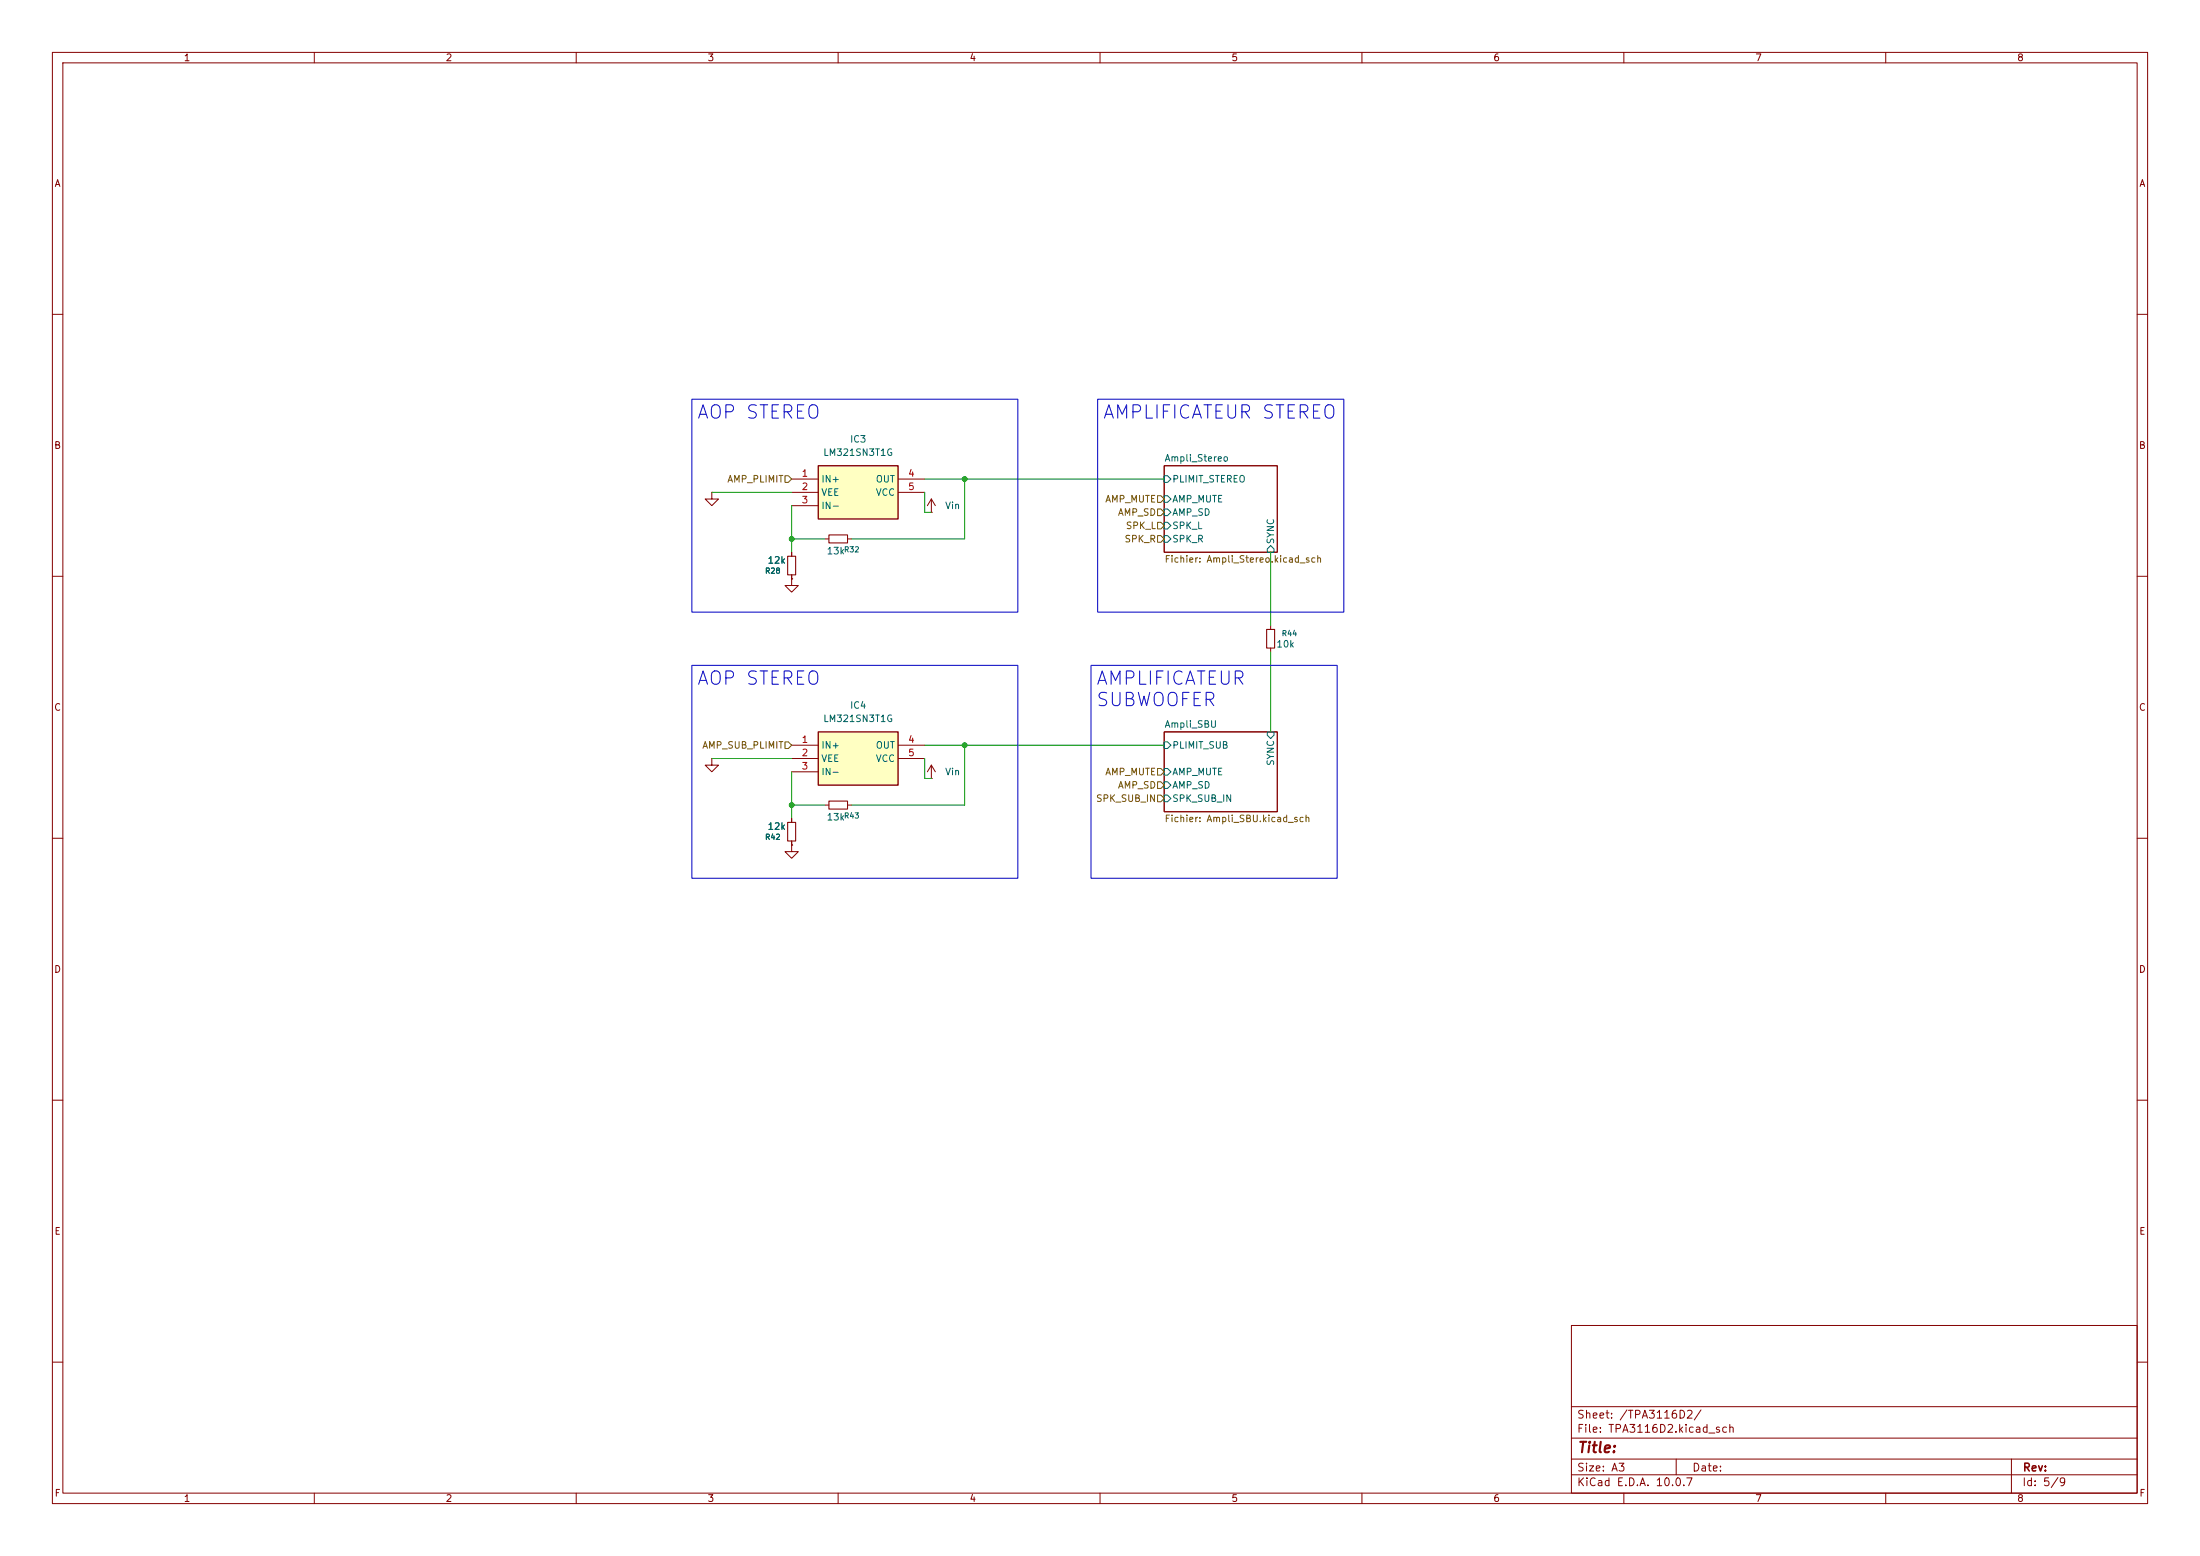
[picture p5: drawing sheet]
<svg xmlns="http://www.w3.org/2000/svg" width="420mm" height="297mm" viewBox="0 0 420 297" stroke-linecap="round" stroke-linejoin="round" font-family="sans-serif">
<g fill="none" stroke="#840000" stroke-width=".19">
<path d="M10 10h400v277h-400zM12 12h396v273h-396zM60 10v2M110 10v2M160 10v2M210 10v2M260 10v2M310 10v2M360 10v2M10 60h2M408 60h2M177.8 97.8h.1"/>
<path d="M177.8 95.3l-.8 1.2M177.8 95.3l.8 1.2M177.8 95.3v2.5M222.2 88.9h21.6v16.5h-21.6zM10 110h2M151.1 105.4v.8M151.1 109.7v.8M157.5 102.9h.7M161.8 102.9h.8M242.6 119.4v.7M408 110h2M222.2 139.7h21.6v15.2h-21.6z"/>
<path d="M242.6 123.7v.8M10 160h2M408 160h2M10 210h2M408 210h2M300 253h108v32h-108zM10 260h2M300 278.5h108M300 274.5h108M300 268.5h108M320 278.5v3M384 278.5v6.5"/>
<path d="M408 260h2M60 285v2M110 285v2M160 285v2M210 285v2M260 285v2M300 281.5h108M310 285v2M360 285v2"/>
</g>
<path d="M222.2 94.6h.7l.6 .7-.6 .6h-.7zM222.2 97.2h.7l.6 .6-.6 .6h-.7zM222.2 99.7h.7l.6 .6-.6 .7h-.7zM222.2 90.8h.7l.6 .6-.6 .7h-.7zM222.2 102.2h.7l.6 .7-.6 .6h-.7zM241.9 104.8l.7-.7 .6 .7v.6h-1.3zM241.9 139.7h1.3v.6l-.6 .7-.7-.7zM222.2 146.7h.7l.6 .6-.6 .7h-.7zM222.2 149.2h.7l.6 .7-.6 .6h-.7zM222.2 151.8h.7l.6 .6-.6 .6h-.7zM222.2 141.6h.7l.6 .6-.6 .7h-.7z" fill="none" stroke="#006464" stroke-width=".19"/>
<path d="M150.4 106.2h1.5v3.5h-1.5zM158.2 102.1h3.6v1.5h-3.6zM241.8 120.1h1.5v3.6h-1.5z" fill="none" stroke="#840000" stroke-width=".2"/>
<path d="M156.2 88.9h15.2v10.2h-15.2z" fill="#ffffc2"/>
<path d="M156.2 88.9h15.2v10.2h-15.2z" fill="none" stroke="#840000" stroke-width=".25"/>
<path d="M135.9 94v1.3h1.3l-1.3 1.2-1.3-1.2h1.3M135.9 94h.1M151.1 91.4h5.1M151.1 94h5.1M151.1 96.5h5.1M171.4 91.4h5.1M171.4 94h5.1M151.1 110.5v1.3h1.3l-1.3 1.2-1.2-1.2h1.2M151.1 110.5h.1" fill="none" stroke="#840000" stroke-width=".19"/>
<path d="M156.2 139.7h15.2v10.2h-15.2z" fill="#ffffc2"/>
<path d="M156.2 139.7h15.2v10.2h-15.2z" fill="none" stroke="#840000" stroke-width=".25"/>
<g fill="none" stroke="#840000" stroke-width=".19">
<path d="M151.1 110.5h.1M151.1 105.4v.8M151.1 109.7v.8M135.9 144.8v1.3h1.3l-1.3 1.2-1.3-1.2h1.3M135.9 144.8h.1M151.1 142.2h5.1M151.1 144.8h5.1M151.1 147.3h5.1M151.1 156.2v.8M157.5 153.7h.7M161.8 153.7h.8M171.4 142.2h5.1"/>
<path d="M171.4 144.8h5.1M177.8 148.6h.1M177.8 146.1l-.8 1.2M177.8 146.1l.8 1.2M177.8 146.1v2.5M151.1 161.3v1.3h1.3l-1.3 1.2-1.2-1.2h1.2M151.1 161.3h.1M151.1 160.5v.8"/>
</g>
<path d="M150.4 157h1.5v3.5h-1.5zM158.2 152.9h3.6v1.5h-3.6z" fill="none" stroke="#840000" stroke-width=".2"/>
<path d="M149.9 90.8h.6l.6 .6-.6 .7h-.6zM221 94.6h.6l.6 .7-.6 .6h-.6zM221 97.2h.6l.6 .6-.6 .6h-.6zM221 99.7h.6l.6 .6-.6 .7h-.6zM221 102.2h.6l.6 .7-.6 .6h-.6zM149.9 141.6h.6l.6 .6-.6 .7h-.6zM221 149.2h.6l.6 .7-.6 .6h-.6zM221 146.7h.6l.6 .6-.6 .7h-.6zM221 151.8h.6l.6 .6-.6 .6h-.6z" fill="none" stroke="#725600" stroke-width=".19"/>
<g fill="none" stroke="#009600" stroke-width=".19">
<path d="M135.9 94h15.2M151.1 96.5v8.9M176.5 94v3.8h1.3M176.5 91.4h45.7M184.1 91.4v11.5h-21.5M151.1 102.9h6.4M242.6 105.4v14M242.6 124.5v15.2M135.9 144.8h15.2M151.1 153.7h6.4M151.1 147.3v8.9M176.5 142.2h45.7"/>
<path d="M176.5 144.8v3.8h1.3M184.1 142.2v11.5h-21.5"/>
</g>
<path d="M132.1 76.2h62.2v40.6h-62.2zM209.5 76.2h47v40.6h-47zM132.1 127h62.2v40.6h-62.2zM208.3 127h47v40.6h-47z" fill="none" stroke="#0000c2" stroke-width=".19"/>
<g fill="#009600" stroke="#009600" stroke-width=".19">
<circle cx="184.1" cy="142.2" r=".46"/>
<circle cx="184.1" cy="91.4" r=".46"/>
<circle cx="151.1" cy="153.7" r=".46"/>
<circle cx="151.1" cy="102.9" r=".46"/>
</g>
<g font-size="2.5" fill="#0000c2">
<text x="132.9" y="80.6">AOP STEREO</text>
<text x="210.3" y="80.6">AMPLIFICATEUR STEREO</text>
<text x="132.9" y="131.4">AOP STEREO</text>
<text x="209.1" y="131.4">AMPLIFICATEUR</text>
<text x="209.1" y="135.5">SUBWOOFER</text>
</g>
<text font-size="2" fill="#840000" x="301" y="277.8">Title:</text>
<g font-size="1.5" fill="#840000">
<text x="300.9" y="273.8">File: TPA3116D2.kicad_sch</text>
<text x="300.9" y="271.1">Sheet: /TPA3116D2/</text>
<text x="300.9" y="281.2">Size: A3</text>
<text x="322.9" y="281.2">Date:</text>
<text x="386" y="281.2">Rev:</text>
<text x="300.9" y="284">KiCad E.D.A. 10.0.7</text>
<text x="385.9" y="284">Id: 5/9</text>
</g>
<g font-size="1.3" fill="#840000">
<text x="35" y="12">1</text>
<text x="85" y="12">2</text>
<text x="135" y="12">3</text>
<text x="185" y="12">4</text>
<text x="235" y="12">5</text>
<text x="285" y="12">6</text>
<text x="335" y="12">7</text>
<text x="385" y="12">8</text>
<text x="10.3" y="36">A</text>
<text x="408.3" y="36">A</text>
<text x="10.2" y="86">B</text>
<text x="408.2" y="86">B</text>
<text x="10.2" y="136">C</text>
<text x="408.2" y="136">C</text>
<text x="10.2" y="186">D</text>
<text x="408.2" y="186">D</text>
<text x="10.3" y="236">E</text>
<text x="408.3" y="236">E</text>
<text x="10.3" y="286">F</text>
<text x="35" y="287">1</text>
<text x="85" y="287">2</text>
<text x="135" y="287">3</text>
<text x="185" y="287">4</text>
<text x="235" y="287">5</text>
<text x="285" y="287">6</text>
<text x="335" y="287">7</text>
<text x="385" y="287">8</text>
<text x="408.3" y="286">F</text>
</g>
<g font-size="1.3" fill="#006464">
<text x="157.1" y="87.3">LM321SN3T1G</text>
<text x="162.2" y="84.8">IC3</text>
<text x="222.2" y="88.4">Ampli_Stereo</text>
<text x="156.7" y="92.4">IN+</text>
<text x="156.7" y="94.9">VEE</text>
<text x="167.1" y="92.4">OUT</text>
<text x="167.1" y="94.9">VCC</text>
<text x="223.7" y="92.4">PLIMIT_STEREO</text>
<text x="156.7" y="97.5">IN-</text>
<text x="180.3" y="97.5">Vin</text>
<text x="223.7" y="96.2">AMP_MUTE</text>
<text x="223.7" y="98.8">AMP_SD</text>
<text x="223.7" y="101.3">SPK_L</text>
<text x="146.4" y="107.9">12k</text>
<text x="157.7" y="106.1">13k</text>
<text x="223.7" y="103.8">SPK_R</text>
<text x="243.5" y="104" transform="rotate(-90 243.5 104)">SYNC</text>
<text x="243.6" y="123.9">10k</text>
<text x="162.2" y="135.6">IC4</text>
<text x="156.7" y="143.2">IN+</text>
<text x="157.1" y="138.1">LM321SN3T1G</text>
<text x="167.1" y="143.2">OUT</text>
<text x="222.2" y="139.2">Ampli_SBU</text>
<text x="223.7" y="143.2">PLIMIT_SUB</text>
<text x="156.7" y="145.7">VEE</text>
<text x="156.7" y="148.3">IN-</text>
<text x="167.1" y="145.7">VCC</text>
<text x="180.3" y="148.3">Vin</text>
<text x="223.7" y="148.3">AMP_MUTE</text>
<text x="243.5" y="146.3" transform="rotate(-90 243.5 146.3)">SYNC</text>
<text x="223.7" y="150.8">AMP_SD</text>
<text x="223.7" y="153.4">SPK_SUB_IN</text>
<text x="146.4" y="158.7">12k</text>
<text x="157.7" y="156.9">13k</text>
</g>
<g font-size="1.3" fill="#725600">
<text x="138.7" y="92.4">AMP_PLIMIT</text>
<text x="210.9" y="96.2">AMP_MUTE</text>
<text x="213.3" y="98.8">AMP_SD</text>
<text x="214.8" y="101.3">SPK_L</text>
<text x="214.6" y="103.8">SPK_R</text>
<text x="222.2" y="107.7">Fichier: Ampli_Stereo.kicad_sch</text>
<text x="134" y="143.2">AMP_SUB_PLIMIT</text>
<text x="210.9" y="148.3">AMP_MUTE</text>
<text x="209.1" y="153.4">SPK_SUB_IN</text>
<text x="213.3" y="150.8">AMP_SD</text>
<text x="222.2" y="157.2">Fichier: Ampli_SBU.kicad_sch</text>
</g>
<g font-size="1.3" fill="#a90000">
<text x="152.9" y="91.3">1</text>
<text x="152.9" y="93.8">2</text>
<text x="173.3" y="91.3">4</text>
<text x="173.3" y="93.8">5</text>
<text x="152.9" y="96.4">3</text>
<text x="152.9" y="142.1">1</text>
<text x="173.3" y="142.1">4</text>
<text x="152.9" y="144.6">2</text>
<text x="152.9" y="147.2">3</text>
<text x="173.3" y="144.6">5</text>
</g>
<g font-size="1" fill="#006464">
<text x="161" y="105.7">R32</text>
<text x="146" y="109.7">R28</text>
<text x="244.6" y="121.7">R44</text>
<text x="146" y="160.5">R42</text>
<text x="161" y="156.5">R43</text>
</g>
</svg>
